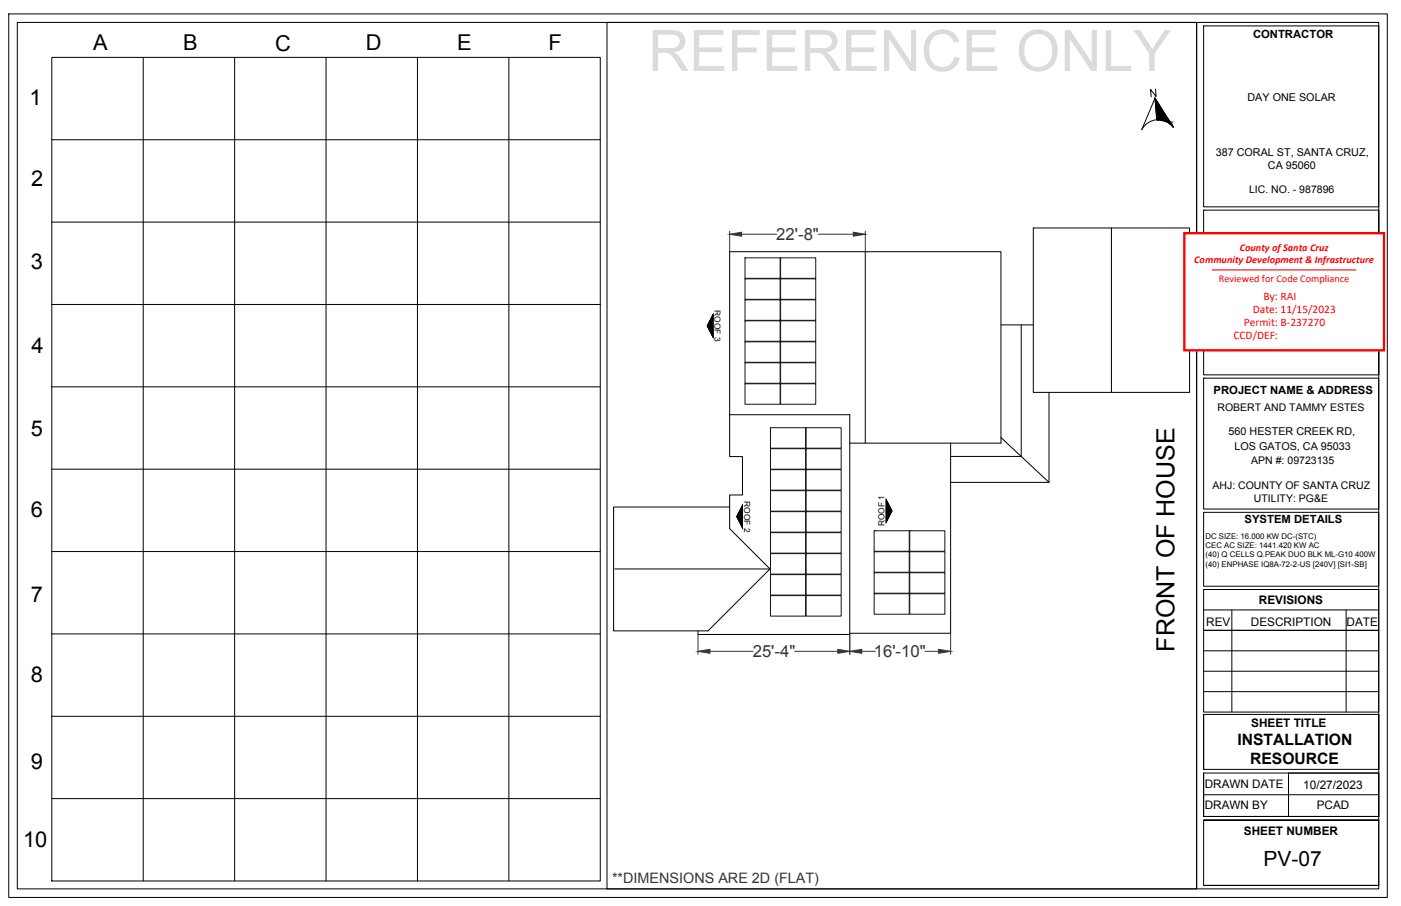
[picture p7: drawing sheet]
<svg xmlns="http://www.w3.org/2000/svg" width="432mm" height="279mm" viewBox="0 0 432 279" stroke-linecap="round" stroke-linejoin="round" font-family="sans-serif">
<g fill="none" stroke="#000" stroke-width=".31">
<path d="M2.7 4.3h424.9v272.5h-424.9zM5.3 6.9h419.6v267.2h-419.6zM16 17.7h169v254h-169zM44.1 17.7v254M72.3 17.7v254M100.5 17.7v254M128.7 17.7v254M156.8 17.7v254M187.1 6.9h181.7v267.2h-181.7zM368.8 6.9v267.2M371 8h53.9v55.8h-53.9zM356 30.3l5.6 8.9a5.7 5.7 0 0 0-9.7 .8z"/>
<path d="M356 30.3l.5 6.6M356.1 27.5l.2 2.3-1.7-2.2 .2 2.3M16 43.1h169M16 68.5h169M266.7 77.6v59.1M342.6 70.3h24v50.7h-24v-50.7h-24.1v50.7h24.1M371 64.8h53.9v50.8h-53.9zM424.9 64.8v50.8M16 93.9h169M219.7 97.1v6.8l-1.7-3.4zM16 119.3h169M308.5 100.2h10"/>
<path d="M314.7 100.2v40.6h-21.7M371 116.6h53.9v40.4h-53.9zM224.9 127.9h37v67.8h-46.8v-1.1M261.9 136.7h46.6v-59.1h-83.6v63.2h3.9v11.8h-3.9v10.4l12.4 12.5M293 136.7v58.6h-31.1M308.5 134.9l14.8 13.9M323.3 121v27.8h-30.3M16 144.7h169M224.9 156.4h-35.8v38.2h29.1l19.1-19.1h-47.8M228.8 155.9v6.8l-1.7-3.4zM273.2 154.2l1.7 3.4-1.7 3.3zM371 158h53.9v22.8h-53.9z"/>
<path d="M16 170.1h169M16 195.5h169M371 194.4h53.9h-53.9M371 181.8h53.9v37.8h-53.9zM371 188.1h53.9M379.7 188.1v31.5M414.9 188.1v31.5M371 200.7h53.9M371 207h53.9M371 213.3h53.9M16 220.9h169M371 220.3h53.9v17h-53.9z"/>
<path d="M371 238.4h53.9v13.4h-53.9zM424.9 220.3v17M16 246.3h169M371 245.1h53.9M371 252.9h53.9h-53.9v20.2h53.9v-20.2M397.1 251.8v-13.4h27.8v13.4M371 273h53.9"/>
</g>
<g fill="none" stroke="#141414" stroke-width=".31">
<path d="M229.6 79.5h10.8v6.3h-10.8zM240.6 79.5h10.8v6.3h-10.8zM229.6 98.9h10.8v6.4h-10.8zM229.6 92.5h10.8v6.3h-10.8zM229.6 86h10.8v6.3h-10.8zM240.6 98.9h10.8v6.4h-10.8zM240.6 92.5h10.8v6.3h-10.8zM240.6 86h10.8v6.3h-10.8zM229.6 111.9h10.8v6.3h-10.8zM229.6 118.4h10.8v6.3h-10.8zM229.6 105.4h10.8v6.3h-10.8zM240.6 111.9h10.8v6.3h-10.8z"/>
<path d="M240.6 118.4h10.8v6.3h-10.8zM240.6 105.4h10.8v6.3h-10.8zM237.5 138.4h10.8v6.3h-10.8zM237.5 131.9h10.8v6.3h-10.8zM248.4 138.4h10.9v6.3h-10.9zM248.4 131.9h10.9v6.3h-10.9zM237.5 157.8h10.8v6.3h-10.8zM237.5 151.3h10.8v6.3h-10.8zM237.5 144.8h10.8v6.4h-10.8zM248.4 157.8h10.9v6.3h-10.9zM248.4 151.3h10.9v6.3h-10.9zM248.4 144.8h10.9v6.4h-10.9z"/>
<path d="M237.5 164.3h10.8v6.3h-10.8zM237.5 177.2h10.8v6.3h-10.8zM237.5 170.7h10.8v6.3h-10.8zM248.4 164.3h10.9v6.3h-10.9zM248.4 170.7h10.9v6.3h-10.9zM248.4 177.2h10.9v6.3h-10.9zM269.4 170.1h10.8v6.4h-10.8zM269.4 176.6h10.8v6.3h-10.8zM269.4 163.7h10.8v6.3h-10.8zM280.4 170.1h10.8v6.4h-10.8zM280.4 176.6h10.8v6.3h-10.8zM280.4 163.7h10.8v6.3h-10.8z"/>
<path d="M237.5 183.7h10.8v6.3h-10.8zM248.4 183.7h10.9v6.3h-10.9zM269.4 183.1h10.8v6.3h-10.8zM280.4 183.1h10.8v6.3h-10.8z"/>
</g>
<g fill="#000" stroke="#000" stroke-width=".31">
<path d="M356 30.3l4 6.4-3.5 .2zM361 38.5l.4 .3z"/>
<path d="M356.5 36.9l3.5-.2zM356.5 36.9l3.5-.2z"/>
<path d="M357 36.9l3-.2zM357 36.9l3-.2z"/>
<path d="M357.5 36.9l2.6-.1zM357.5 36.9l2.6-.1z"/>
<path d="M358 37h2.2zM358 37h2.2z"/>
<path d="M358.4 37.1h1.9l-.1-.1zM358.4 37.1h1.9z"/>
<path d="M358.9 37.2l1.5 .1-.1-.2zM358.9 37.2l1.5 .1-1 .1z"/>
<path d="M359.4 37.4l1.2 .2-.2-.3zM359.4 37.4l1.2 .2h-.8z"/>
<path d="M359.8 37.6l.9 .2-.1-.2zM359.8 37.6l.9 .2-.5 .1z"/>
<path d="M360.2 37.9l.7 .2-.2-.3zM360.2 37.9l.7 .2z"/>
<path d="M360.6 38.2l.5 .3-.2-.4zM360.6 38.2l.5 .3z"/>
<path d="M361 38.5l.4 .3zM361.3 38.8l.3 .4z"/>
<path d="M219.7 97.1v6.8l-1.7-3.4zM219.7 97.1v6.8l-1.7-3.4z"/>
<path d="M228.8 155.9v6.8l-1.7-3.4zM228.8 155.9v6.8l-1.7-3.4z"/>
<path d="M273.2 154.2l1.7 3.4-1.7 3.3zM273.2 154.2l1.7 3.4-1.7 3.3z"/>
</g>
<path d="M224.9 71.3v6.3M228.6 72.2h10.8M252.2 72.2h10.8M266.7 71.3v6.3M215.1 195.7v6.1M261.9 195.7v6.1M293 195.3v6.5M218.8 200.9h13.3M244.9 200.9h13.3M265.6 200.9h4.2M285.1 200.9h4.2" fill="none" stroke="#353535" stroke-width=".31"/>
<g fill="#353535" stroke="#353535" stroke-width=".31">
<path d="M224.9 72.2l3.7-.6v1.2z"/>
<path d="M263 71.6l3.7 .6-3.7 .6z"/>
<path d="M215.1 200.9l3.7-.7v1.3z"/>
<path d="M258.2 200.2l3.7 .7-3.7 .6z"/>
<path d="M261.9 200.9l3.7-.7v1.3z"/>
<path d="M289.3 200.2l3.7 .7-3.7 .6z"/>
</g>
<path d="M365 71.9h61.6v36.1h-61.6z" fill="#fff" stroke="#f00" stroke-width=".71" stroke-linecap="butt"/>
<path d="M373.6 83.2h44.4" fill="none" stroke="#f00" stroke-width=".35"/>
<text font-size="7.7" x="362" y="200.9" transform="rotate(-90 362 200.9)">FRONT OF HOUSE</text>
<g font-size="6.7">
<text x="28.8" y="15.5">A</text>
<text x="56.4" y="15.5">B</text>
<text x="84.8" y="15.6">C</text>
<text x="112.8" y="15.5">D</text>
<text x="140.9" y="15.5">E</text>
<text x="169.1" y="15.5">F</text>
<text x="9.1" y="32.5">1</text>
<text x="9.6" y="57.3">2</text>
<text x="9.5" y="82.8">3</text>
<text x="9.7" y="108.8">4</text>
<text x="9.5" y="134.5">5</text>
<text x="9.5" y="159.3">6</text>
<text x="9.5" y="185.8">7</text>
<text x="9.5" y="210.4">8</text>
<text x="9.5" y="237.1">9</text>
<text x="7.1" y="261.2">10</text>
</g>
<text font-size="6.5" x="389.4" y="267.2">PV-07</text>
<g font-size="5.2" fill="#353535">
<text x="239.3" y="74.1">22'-8&quot;</text>
<text x="232" y="202.7">25'-4&quot;</text>
<text x="269.3" y="202.7">16'-10&quot;</text>
</g>
<g font-size="4.8">
<text x="381.4" y="229.8">INSTALLATION</text>
<text x="385.3" y="235.6">RESOURCE</text>
</g>
<text font-size="4.4" fill="#353535" x="188.6" y="272.2">**DIMENSIONS ARE 2D (FLAT)</text>
<text font-size="3.7" x="401.7" y="243.2">10/27/2023</text>
<g font-size="3.6">
<text x="388" y="186.4">REVISIONS</text>
<text x="371.8" y="193.2">REV</text>
<text x="385.5" y="193.2">DESCRIPTION</text>
<text x="415" y="193.2">DATE</text>
<text x="385.6" y="224.1">SHEET TITLE</text>
<text x="371.3" y="243.1">DRAWN DATE</text>
<text x="371.3" y="249.4">DRAWN BY</text>
<text x="405.8" y="249.5">PCAD</text>
<text x="383.4" y="257.6">SHEET NUMBER</text>
</g>
<g font-size="3.5">
<text x="386.2" y="11.8">CONTRACTOR</text>
<text x="374" y="121.7">PROJECT NAME &amp; ADDRESS</text>
<text x="383.6" y="161.4">SYSTEM DETAILS</text>
</g>
<g font-size="3.5" fill="#f00">
<text x="389.4" y="92.4">By: RAI</text>
<text x="383.3" y="100.5">Permit: B-237270</text>
<text x="386.2" y="96.4">Date: 11/15/2023</text>
<text x="380.2" y="104.6">CCD/DEF:</text>
</g>
<g font-size="3.3">
<text x="384.5" y="31.1">DAY ONE SOLAR</text>
<text x="374.7" y="48.2">387 CORAL ST, SANTA CRUZ,</text>
<text x="390.8" y="52.2">CA 95060</text>
<text x="378.7" y="134.2">560 HESTER CREEK RD,</text>
<text x="380.5" y="138.6">LOS GATOS, CA 95033</text>
</g>
<g font-size="3.2">
<text x="385" y="59.6">LIC. NO. - 987896</text>
<text x="375.2" y="126.8">ROBERT AND TAMMY ESTES</text>
<text x="385.7" y="143">APN #: 09723135</text>
<text x="373.7" y="150.8">AHJ: COUNTY OF SANTA CRUZ</text>
<text x="386.5" y="154.7">UTILITY: PG&amp;E</text>
</g>
<g font-size="3.2" fill="#f00">
<text x="382.1" y="77.5">County of Santa Cruz</text>
<text x="368.1" y="81.2">Community Development &amp; Infrastructure</text>
<text x="375.7" y="87">Reviewed for Code Compliance</text>
</g>
<g font-size="2.6">
<text x="220.3" y="95.7" transform="rotate(90 220.3 95.7)">ROOF 3</text>
<text x="229.4" y="154.5" transform="rotate(90 229.4 154.5)">ROOF 2</text>
<text x="272.6" y="162.3" transform="rotate(-90 272.6 162.3)">ROOF 1</text>
</g>
<g font-size="2.4">
<text x="371.5" y="166.1">DC SIZE: 16.000 KW DC-(STC)</text>
<text x="371.5" y="171.9">(40) Q CELLS Q.PEAK DUO BLK ML-G10 400W</text>
<text x="371.6" y="169">CEC AC SIZE: 1441.420 KW AC</text>
<text x="371.5" y="174.8">(40) ENPHASE IQ8A-72-2-US [240V] [SI1-SB]</text>
</g>
</svg>
